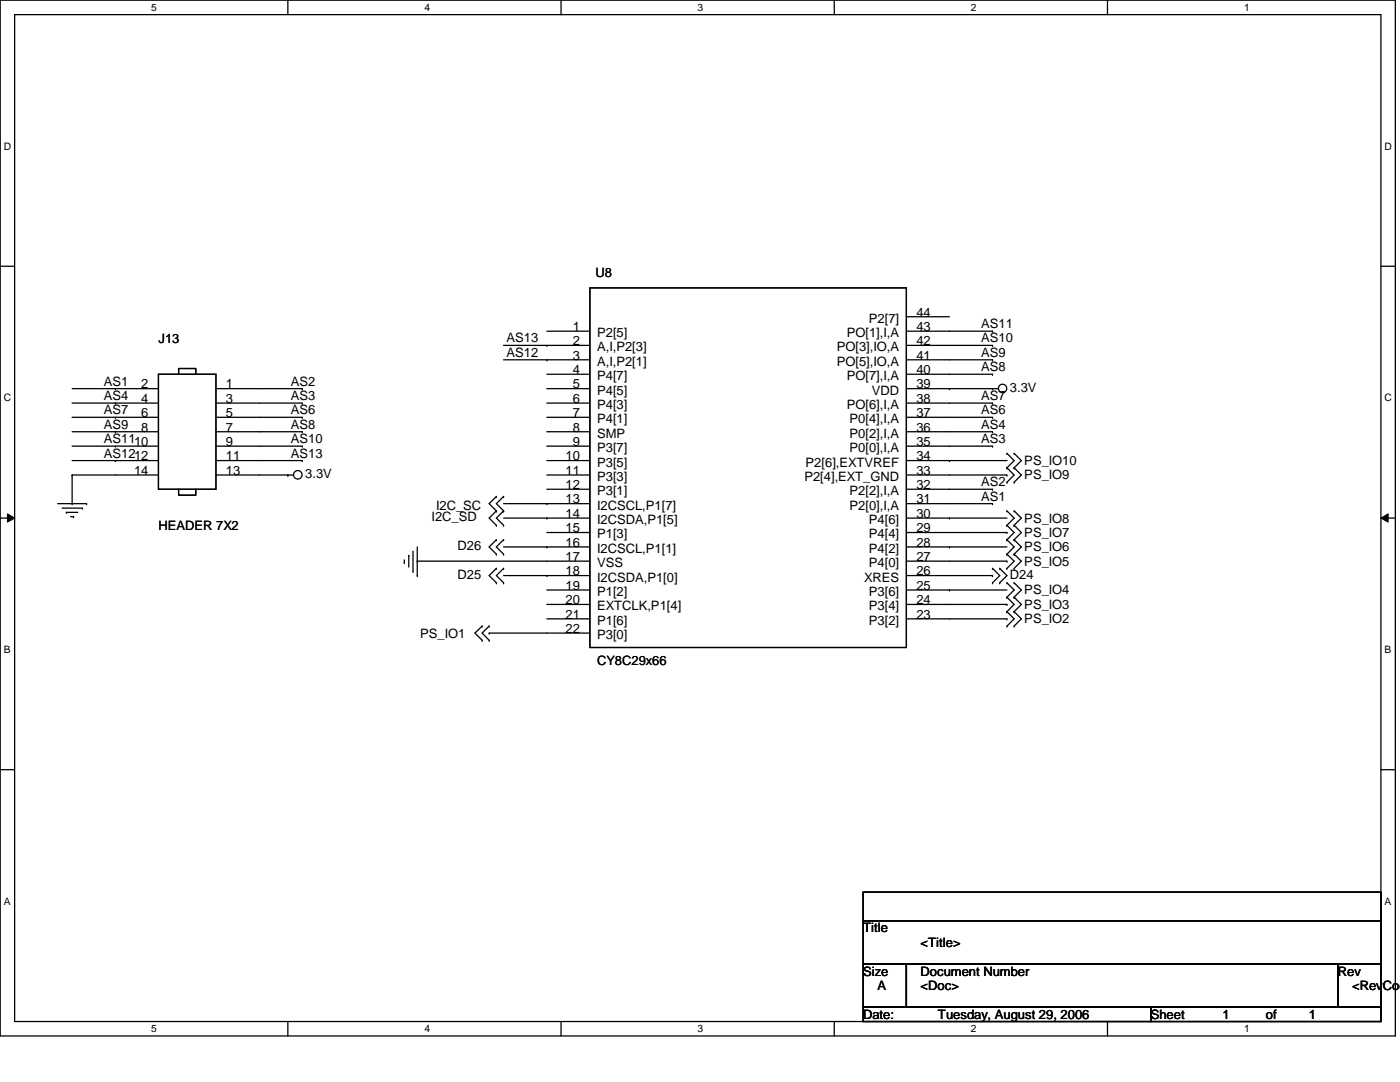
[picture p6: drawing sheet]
<svg xmlns="http://www.w3.org/2000/svg" width="279mm" height="216mm" viewBox="0 0 279 216" stroke-linecap="round" stroke-linejoin="round" font-family="sans-serif">
<path d="M0 0h278.5v206.7h-278.5zM2.9 2.9h272.7v200.9h-272.7z" fill="none" stroke="#000" stroke-width=".25"/>
<g fill="#fff">
<path d="M30.2 .3h1.1v2.3h-1.1z"/>
<path d="M30.2 204.1h1.1v2.3h-1.1z"/>
</g>
<path d="M57.4 0v2.9M57.4 203.8v2.9" fill="none" stroke="#000" stroke-width=".25"/>
<g fill="#fff">
<path d="M84.7 .3h1.1v2.3h-1.1z"/>
<path d="M84.7 204.1h1.1v2.3h-1.1z"/>
</g>
<path d="M112 0v2.9M112 203.8v2.9" fill="none" stroke="#000" stroke-width=".25"/>
<g fill="#fff">
<path d="M139.2 .3h1.1v2.3h-1.1z"/>
<path d="M139.2 204.1h1.1v2.3h-1.1z"/>
</g>
<path d="M166.5 0v2.9M166.5 203.8v2.9" fill="none" stroke="#000" stroke-width=".25"/>
<g fill="#fff">
<path d="M193.8 .3h1.1v2.3h-1.1z"/>
<path d="M193.8 204.1h1.1v2.3h-1.1z"/>
</g>
<path d="M221 0v2.9M221 203.8v2.9" fill="none" stroke="#000" stroke-width=".25"/>
<g fill="#fff">
<path d="M248.3 .3h1.1v2.3h-1.1z"/>
<path d="M248.3 204.1h1.1v2.3h-1.1z"/>
<path d="M.8 28h1.4v2.3h-1.4z"/>
<path d="M276.3 28h1.4v2.3h-1.4z"/>
<path d="M.8 78.2h1.4v2.3h-1.4z"/>
<path d="M276.3 78.2h1.4v2.3h-1.4z"/>
</g>
<path d="M0 53.1h2.9M275.6 53.1h2.9" fill="none" stroke="#000" stroke-width=".25"/>
<g fill="#fff">
<path d="M.8 128.5h1.3v2.2h-1.3z"/>
<path d="M276.3 128.5h1.3v2.2h-1.3z"/>
</g>
<path d="M0 103.4h2.9M275.6 103.4h2.9" fill="none" stroke="#000" stroke-width=".25"/>
<path d="M1.5 102.5l1.4 .9-1.4 .8zM275.6 103.4l1.4-.9v1.7z" fill="#000"/>
<path d="M1.5 102.5l1.4 .9-1.4 .8zM275.6 103.4l1.4-.9v1.7z" fill="none" stroke="#000" stroke-width=".2"/>
<g fill="#fff">
<path d="M.8 178.7h1.3v2.2h-1.3z"/>
<path d="M276.3 178.7h1.3v2.2h-1.3z"/>
</g>
<g fill="none" stroke="#000" stroke-width=".25">
<path d="M117.7 57.4h63.2v71.8h-63.2zM14.4 77.6h17.2M23 77.6h.1M31.6 74.7h11.5v22.9h-11.5zM35.6 74.7v-1.2h3.5v1.2M43.1 77.6h17.2M60.3 77.6h.1M100.5 71.8h17.2M100.5 68.9h17.2M109.1 68.9h.1M109.1 71.8h.1M109.1 77.6h8.6"/>
<path d="M109.1 74.7h8.6M109.1 66.1h8.6M180.9 77.6h18.4M180.9 74.7h17.2M180.9 66.1h17.2M180.9 71.8h17.2M180.9 68.9h17.2M180.9 63.2h8.6M189.5 77.6h.1M198.1 74.7h.1M198.1 66.1h.1M198.1 71.8h.1"/>
<path d="M198.1 68.9h.1M198.1 77.6h.1M14.4 94.8h.1M14.4 89h17.2M14.4 86.1h17.2M14.4 83.3h17.2M14.4 80.4h17.2M14.4 91.9h17.2M14.4 94.8h17.2M14.4 94.8v5.7M23 80.4h.1M23 91.9h.1"/>
<path d="M23 86.1h.1M23 83.3h.1M23 89h.1M35.6 97.6v1.2h3.5v-1.2M43.1 89h17.2M43.1 86.1h17.2M43.1 83.3h17.2M43.1 80.4h17.2M43.1 91.9h17.2M43.1 94.8h15.5M57.4 94.8h.1M60.3 83.3h.1"/>
<path d="M60.3 86.1h.1M60.3 80.4h.1M60.3 91.9h.1M60.3 89h.1M99.1 99.1h.1M99.1 99.1l-1.5 1.4 1.5 1.4M100.5 99.1h.1M100.5 99.1l-1.4 1.4 1.4 1.4M109.1 97.6h8.6M109.1 89h8.6M109.1 86.1h8.6M109.1 83.3h8.6"/>
<path d="M109.1 80.4h8.6M109.1 91.9h8.6M109.1 94.8h8.6M180.9 97.6h17.2M180.9 89h17.2M180.9 86.1h17.2M180.9 83.3h17.2M180.9 80.4h17.2M180.9 91.9h20.1M180.9 94.8h20.1M189.5 91.9h.1M198.1 97.6h.1"/>
<path d="M198.1 89h.1M198.1 86.1h.1M198.1 83.3h.1M198.1 80.4h.1M201 94.8h.1M201 90.5h.1M201 93.3h.1M201 96.2h.1M201 90.5l1.4 1.4-1.4 1.4M201 93.3l1.4 1.5-1.4 1.4M202.4 90.5h.1M202.4 93.3h.1"/>
<path d="M202.4 96.2h.1M202.4 90.5l1.4 1.4-1.4 1.4M202.4 93.3l1.4 1.5-1.4 1.4M11.5 100.5h5.8M12.4 101.4h4M13.3 102.2h.1M13.3 102.2h2.2M14.1 103.1h.6M14.4 100.5h.1M14.7 103.1h.1M16.4 101.4h.1M17.3 100.5h.1"/>
<path d="M80.7 112.3h.1M80.7 111.7v.6M81.6 110.8h.1M81.6 110.8v2.4M82.4 114h.1M82.4 110v4M83.3 112h.1M83.3 114.9h.1M83.3 112h34.4M83.3 109.1v5.8M99.1 101.9h.1M99.1 104.8h.1"/>
<path d="M99.1 107.7h.1M99.1 110.6h.1M99.1 116.3h.1M99.1 113.4h.1M99.1 101.9l-1.5 1.5 1.5 1.4M99.1 107.7l-1.5 1.4 1.5 1.5M99.1 113.4l-1.5 1.5 1.5 1.4M100.5 101.9h.1M100.5 104.8h.1M100.5 107.7h.1M100.5 110.6h.1M100.5 116.3h.1"/>
<path d="M100.5 113.4h.1M100.5 114.9h17.2M100.5 100.5h17.2M100.5 103.4h17.2M100.5 109.1h17.2M100.5 101.9l-1.4 1.5 1.4 1.4M100.5 107.7l-1.4 1.4 1.4 1.5M100.5 113.4l-1.4 1.5 1.4 1.4M109.1 114.9h.1M109.1 100.5h.1M109.1 103.4h.1M109.1 109.1h.1"/>
<path d="M109.1 106.3h8.6M109.1 117.7h8.6M180.9 114.9h17.2M180.9 100.5h17.2M180.9 103.4h20.1M180.9 112h20.1M180.9 109.1h20.1M180.9 106.3h20.1M180.9 117.7h20.1M189.5 103.4h.1M189.5 109.1h.1M189.5 117.7h.1"/>
<path d="M198.1 114.9h.1M198.1 100.5h.1M198.1 113.4h.1M198.1 116.3h.1M198.1 113.4l1.4 1.5-1.4 1.4M199.5 113.4h.1M199.5 116.3h.1M199.5 113.4l1.5 1.5-1.5 1.4M201 106.3h.1M201 112h.1M201 101.9h.1M201 104.8h.1"/>
<path d="M201 107.7h.1M201 110.6h.1M201 113.4h.1M201 116.3h.1M201 119.2h.1M201 116.3l1.4 1.4-1.4 1.5M201 110.6l1.4 1.4-1.4 1.4M201 101.9l1.4 1.5-1.4 1.4M201 104.8l1.4 1.5-1.4 1.4M201 107.7l1.4 1.4-1.4 1.5M201 119.2l1.4 1.4-1.4 1.4M202.4 101.9h.1"/>
<path d="M202.4 104.8h.1M202.4 107.7h.1M202.4 110.6h.1M202.4 113.4h.1M202.4 116.3h.1M202.4 119.2h.1M202.4 116.3l1.4 1.4-1.4 1.5M202.4 110.6l1.4 1.4-1.4 1.4M202.4 101.9l1.4 1.5-1.4 1.4M202.4 104.8l1.4 1.5-1.4 1.4M202.4 107.7l1.4 1.4-1.4 1.5M202.4 119.2l1.4 1.4-1.4 1.4"/>
<path d="M96.2 124.9h.1M96.2 127.8h.1M96.2 124.9l-1.4 1.4 1.4 1.5M97.6 126.3h.1M97.6 124.9h.1M97.6 127.8h.1M97.6 126.3h20.1M97.6 124.9l-1.4 1.4 1.4 1.5M109.1 123.5h8.6M109.1 120.6h8.6M180.9 123.5h20.1M180.9 120.6h20.1"/>
<path d="M201 123.5h.1M201 120.6h.1M201 122h.1M201 124.9h.1M201 122l1.4 1.5-1.4 1.4M202.4 122h.1M202.4 124.9h.1M202.4 122l1.4 1.5-1.4 1.4M0 153.6h2.9M275.6 153.6h2.9M172.3 178h103.3v5.7h-103.3zM172.3 183.7h103.3v8.7h-103.3z"/>
<path d="M172.3 192.4h8.6v8.6h-8.6zM180.9 192.4h86.1v8.6h-86.1zM267 192.4h8.6v8.6h-8.6zM172.3 201h57.4v2.8h-57.4zM229.7 201h45.9v2.8h-45.9z"/>
<circle cx="200.1" cy="77.5" r=".84"/>
<circle cx="59.4" cy="94.7" r=".85"/>
</g>
<g font-size="2.6">
<text x="118.9" y="55.2">U8</text>
<text x="173.4" y="64.4">P2[7]</text>
<text x="182.9" y="63.2">44</text>
<text x="195.8" y="65.5">AS11</text>
<text x="31.6" y="68.4">J13</text>
<text x="101.1" y="68.3">AS13</text>
<text x="101.1" y="71.2">AS12</text>
<text x="114.3" y="66">1</text>
<text x="114.3" y="68.9">2</text>
<text x="114.3" y="71.8">3</text>
<text x="119.2" y="67.3">P2[5]</text>
<text x="119.2" y="70.1">A,I,P2[3]</text>
<text x="167" y="70.1">PO[3],IO,A</text>
<text x="169" y="67.3">PO[1],I,A</text>
<text x="182.9" y="68.9">42</text>
<text x="182.9" y="71.8">41</text>
<text x="182.9" y="66">43</text>
<text x="195.8" y="71.2">AS9</text>
<text x="195.8" y="68.3">AS10</text>
<text x="20.7" y="77">AS1</text>
<text x="28.2" y="77.5">2</text>
<text x="45.1" y="77.5">1</text>
<text x="58" y="77">AS2</text>
<text x="114.3" y="74.6">4</text>
<text x="114.3" y="77.5">5</text>
<text x="119.2" y="73">A,I,P2[1]</text>
<text x="119.2" y="75.9">P4[7]</text>
<text x="167" y="73">PO[5],IO,A</text>
<text x="169" y="75.9">PO[7],I,A</text>
<text x="182.9" y="74.6">40</text>
<text x="182.9" y="77.5">39</text>
<text x="195.8" y="74.1">AS8</text>
<text x="20.7" y="79.8">AS4</text>
<text x="20.7" y="82.7">AS7</text>
<text x="28.2" y="80.4">4</text>
<text x="28.2" y="83.2">6</text>
<text x="45.1" y="80.4">3</text>
<text x="45.1" y="83.2">5</text>
<text x="58" y="82.7">AS6</text>
<text x="58" y="79.8">AS3</text>
<text x="114.3" y="80.4">6</text>
<text x="114.3" y="83.2">7</text>
<text x="119.2" y="78.7">P4[5]</text>
<text x="119.2" y="81.6">P4[3]</text>
<text x="169" y="81.6">PO[6],I,A</text>
<text x="174" y="78.7">VDD</text>
<text x="182.9" y="80.4">38</text>
<text x="182.9" y="83.2">37</text>
<text x="195.8" y="82.7">AS6</text>
<text x="195.8" y="79.8">AS7</text>
<text x="201.5" y="78.1">3.3V</text>
<text x="20.7" y="85.6">AS9</text>
<text x="20.7" y="88.4">AS1110</text>
<text x="28.2" y="86.1">8</text>
<text x="45.1" y="86.1">7</text>
<text x="45.1" y="89">9</text>
<text x="58" y="85.6">AS8</text>
<text x="58" y="88.4">AS10</text>
<text x="114.3" y="86.1">8</text>
<text x="114.3" y="89">9</text>
<text x="119.2" y="84.5">P4[1]</text>
<text x="119.2" y="87.3">SMP</text>
<text x="169.5" y="84.5">P0[4],I,A</text>
<text x="169.5" y="87.3">P0[2],I,A</text>
<text x="182.9" y="86.1">36</text>
<text x="182.9" y="89">35</text>
<text x="195.8" y="88.4">AS3</text>
<text x="195.8" y="85.6">AS4</text>
<text x="20.7" y="91.3">AS1212</text>
<text x="26.8" y="94.7">14</text>
<text x="45.1" y="91.9">11</text>
<text x="45.1" y="94.7">13</text>
<text x="58" y="91.3">AS13</text>
<text x="60.9" y="95.4">3.3V</text>
<text x="112.9" y="91.9">10</text>
<text x="112.9" y="94.7">11</text>
<text x="119.2" y="90.2">P3[7]</text>
<text x="119.2" y="93.1">P3[5]</text>
<text x="119.2" y="96">P3[3]</text>
<text x="160.5" y="96">P2[4],EXT_GND</text>
<text x="160.8" y="93.1">P2[6],EXTVREF</text>
<text x="169.5" y="90.2">P0[0],I,A</text>
<text x="182.9" y="91.9">34</text>
<text x="182.9" y="94.7">33</text>
<text x="204.4" y="92.8">PS_IO10</text>
<text x="204.4" y="95.7">PS_IO9</text>
<text x="87" y="101.7">I2C_SC</text>
<text x="112.9" y="97.6">12</text>
<text x="112.9" y="100.5">13</text>
<text x="119.2" y="98.8">P3[1]</text>
<text x="119.2" y="101.7">I2CSCL,P1[7]</text>
<text x="169.5" y="98.8">P2[2],I,A</text>
<text x="169.5" y="101.7">P2[0],I,A</text>
<text x="182.9" y="97.6">32</text>
<text x="182.9" y="100.5">31</text>
<text x="195.8" y="99.9">AS1</text>
<text x="195.8" y="97">AS2</text>
<text x="31.6" y="105.7">HEADER 7X2</text>
<text x="86.1" y="104">I2C_SD</text>
<text x="112.9" y="103.3">14</text>
<text x="112.9" y="106.2">15</text>
<text x="119.2" y="104.6">I2CSDA,P1[5]</text>
<text x="119.2" y="107.4">P1[3]</text>
<text x="173.4" y="104.6">P4[6]</text>
<text x="173.4" y="107.4">P4[4]</text>
<text x="182.9" y="103.3">30</text>
<text x="182.9" y="106.2">29</text>
<text x="204.4" y="104.3">PS_IO8</text>
<text x="204.4" y="107.1">PS_IO7</text>
<text x="91.3" y="109.7">D26</text>
<text x="112.9" y="109.1">16</text>
<text x="112.9" y="111.9">17</text>
<text x="119.2" y="110.3">I2CSCL,P1[1]</text>
<text x="119.2" y="113.2">VSS</text>
<text x="173.4" y="110.3">P4[2]</text>
<text x="173.4" y="113.2">P4[0]</text>
<text x="182.9" y="109.1">28</text>
<text x="182.9" y="111.9">27</text>
<text x="204.4" y="110">PS_IO6</text>
<text x="204.4" y="112.9">PS_IO5</text>
<text x="91.3" y="115.5">D25</text>
<text x="112.9" y="114.8">18</text>
<text x="112.9" y="117.7">19</text>
<text x="119.2" y="116">I2CSDA,P1[0]</text>
<text x="119.2" y="118.9">P1[2]</text>
<text x="172.5" y="116">XRES</text>
<text x="173.4" y="118.9">P3[6]</text>
<text x="182.9" y="114.8">26</text>
<text x="182.9" y="117.7">25</text>
<text x="201.5" y="115.5">D24</text>
<text x="204.4" y="118.6">PS_IO4</text>
<text x="112.9" y="120.6">20</text>
<text x="112.9" y="123.4">21</text>
<text x="119.2" y="121.8">EXTCLK,P1[4]</text>
<text x="119.2" y="124.7">P1[6]</text>
<text x="173.4" y="121.8">P3[4]</text>
<text x="173.4" y="124.7">P3[2]</text>
<text x="182.9" y="120.6">24</text>
<text x="182.9" y="123.4">23</text>
<text x="204.4" y="124.4">PS_IO2</text>
<text x="204.4" y="121.5">PS_IO3</text>
<text x="83.9" y="127.3">PS_IO1</text>
<text x="112.9" y="126.3">22</text>
<text x="119.2" y="127.5">P3[0]</text>
<text x="119.2" y="132.7">CY8C29x66</text>
<text x="172.3" y="186.1">Title</text>
<text x="183.7" y="188.9">&lt;Title&gt;</text>
<text x="172.3" y="194.7">Size</text>
<text x="175.1" y="197.6">A</text>
<text x="183.7" y="194.7">Document Number</text>
<text x="183.7" y="197.6">&lt;Doc&gt;</text>
<text x="267" y="194.7">Rev</text>
<text x="269.8" y="197.6">&lt;RevCod</text>
<text x="172.3" y="203.3">Date:</text>
<text x="187.2" y="203.3">Tuesday, August 29, 2006</text>
<text x="229.7" y="203.3">Sheet</text>
<text x="244" y="203.3">1</text>
<text x="252.6" y="203.3">of</text>
<text x="261.2" y="203.3">1</text>
</g>
<g font-size="2">
<text x="30.2" y="2.2">5</text>
<text x="84.7" y="2.2">4</text>
<text x="139.2" y="2.2">3</text>
<text x="193.8" y="2.2">2</text>
<text x="248.3" y="2.2">1</text>
<text x=".8" y="29.8">D</text>
<text x="276.3" y="29.8">D</text>
<text x=".8" y="80.1">C</text>
<text x="276.3" y="80.1">C</text>
<text x=".8" y="130.3">B</text>
<text x="276.3" y="130.3">B</text>
<text x=".8" y="180.5">A</text>
<text x="276.3" y="180.5">A</text>
<text x="30.2" y="206">5</text>
<text x="84.7" y="206">4</text>
<text x="139.2" y="206">3</text>
<text x="193.8" y="206">2</text>
<text x="248.3" y="206">1</text>
</g>
</svg>
